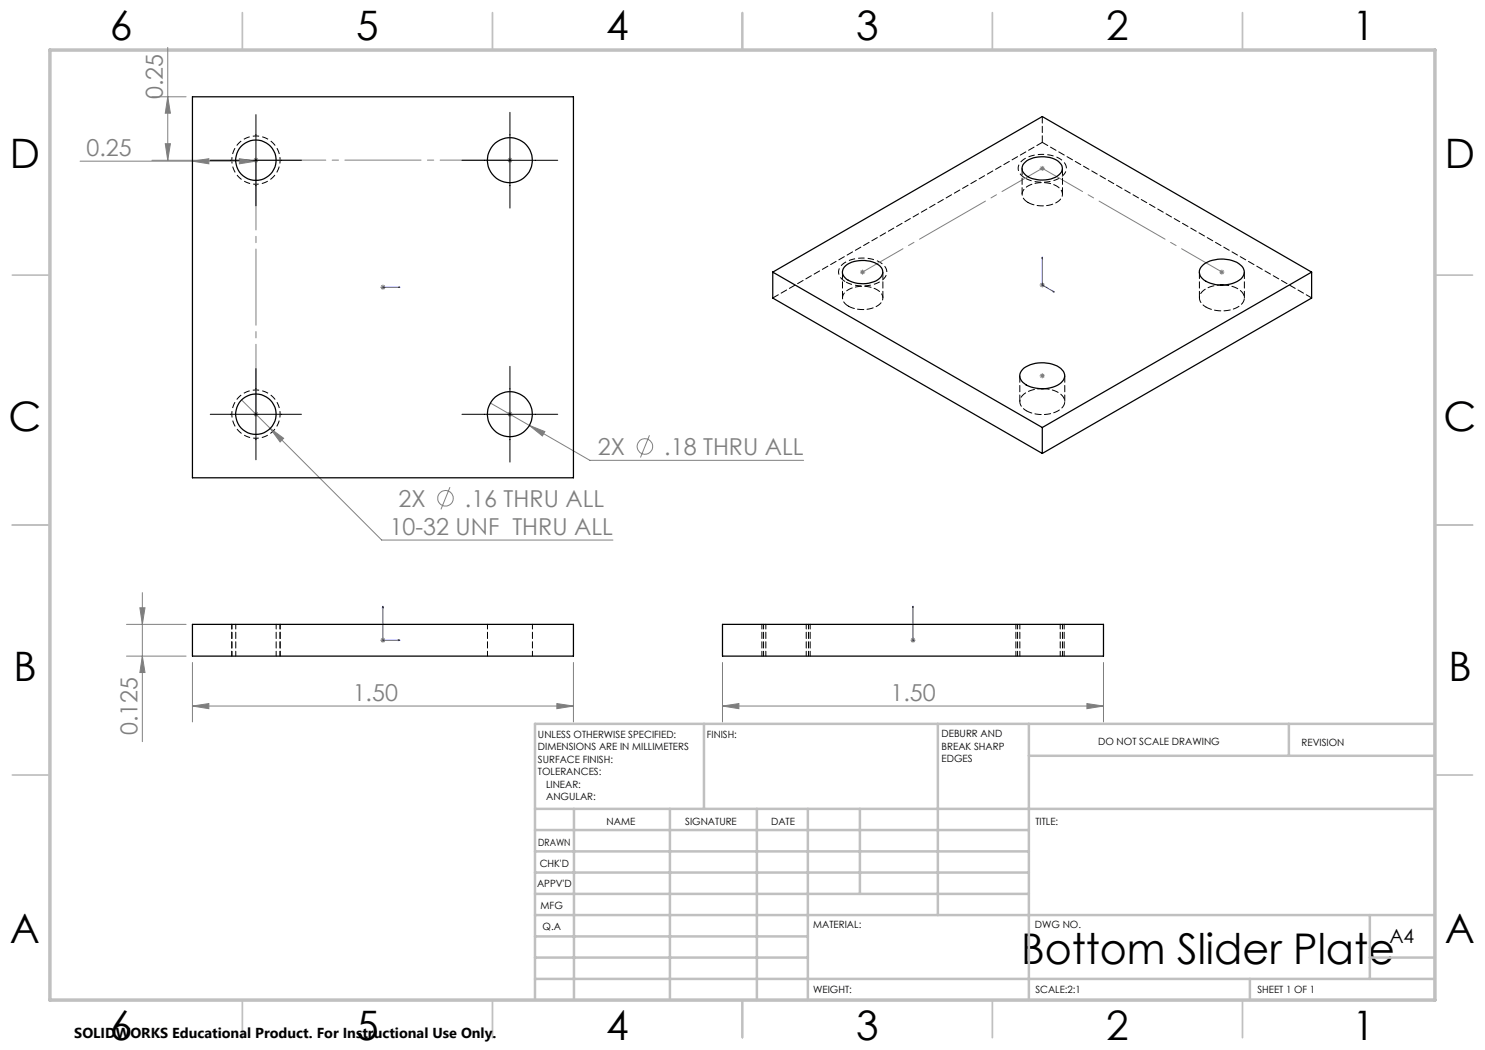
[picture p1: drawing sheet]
<svg xmlns="http://www.w3.org/2000/svg" width="297mm" height="210mm" viewBox="0 0 297 210" stroke-linecap="round" stroke-linejoin="round" font-family="sans-serif">
<g fill="none" stroke="#808080" stroke-width=".2">
<path d="M30.4 19.4h6.8M33.5 19.4l.6 3.2h-1zM33.5 9.5v22.6M16 32.2h35.2M30.4 32.1h19.5M33.1 28.7h1l-.6 3.4zM38.5 32.2l3.3-.5v1.1zM47.9 31.7l3.3 .5-3.3 .6zM50.7 32.1h1M50.8 31.7l.7 .7M51.2 31.5v1.1M51.5 31.7l-.7 .7"/>
<path d="M101.5 32.1h1M101.6 31.7l.7 .7M102 31.5v1.1M102.3 31.7l-.7 .7M207.9 33.7h1.1M208.1 33.3l.7 .7M208.5 33.2v1M208.8 33.3l-.7 .7M76.1 57.5h1M76.2 57.1l.7 .7M76.6 56.9v1.1M76.9 57.1l-.7 .7"/>
<path d="M172 54.4h1M172.2 54.1l.7 .7M172.5 53.9v1M172.9 54.1l-.7 .7M207.9 57h1.1M208.1 56.6l.7 .8M208.5 56.5v1M208.8 56.6l-.7 .8M243.9 54.4h1M244 54.1l.7 .7M244.4 53.9v1M244.7 54.1l-.7 .7"/>
<path d="M207.9 75.2h1.1M208.1 74.8l.7 .7M208.5 74.6v1.1M208.8 74.8l-.7 .7M48.3 80l5.7 5.7M50.7 82.9h1M50.8 82.5l.7 .7M51.2 82.3v1.1M51.5 82.5l-.7 .7M54 85.7l2.7 2-.7 .7zM54 85.7l22.3 22.3h46.3M90 97.4l-1.8 4.5"/>
<path d="M98.1 80.6l7.8 4.5M101.5 82.9h1M101.6 82.5l.7 .7M102 82.3v1.1M102.3 82.5l-.7 .7M105.9 85.1l3.1 1.2-.5 .9zM105.9 85.1l12.1 7h42.7M129.9 87.1l-1.8 4.4M28.5 118.5v29.8M25.3 124.9h11.9M25.3 131.2h11.9M28 121.6h1l-.5 3.3z"/>
<path d="M28.5 131.2l.5 3.3h-1zM38.5 132.5v11.9M76.1 128h1M76.2 127.7l.7 .7M76.6 127.6v.9M76.9 127.7l-.7 .7M114.7 132.5v11.9M144.5 132.5v11.9M182.1 128h1M182.2 127.7l.8 .7M182.6 127.6v.9M183 127.7l-.8 .7"/>
<path d="M220.7 132.5v11.9M38.5 141.2l3.3-.5v1zM38.5 141.2h76.2M111.4 140.7l3.3 .5-3.3 .5zM144.5 141.2l3.3-.5v1zM144.5 141.2h76.2M217.4 140.7l3.3 .5-3.3 .5z"/>
<circle cx="89.1" cy="99.7" r="1.56"/>
<circle cx="129" cy="89.3" r="1.56"/>
</g>
<g fill="none" stroke="#00f" stroke-width=".2">
<path d="M76.5 57.5h.2zM76.6 57.5h.1M76.6 57.5h3.4M80 57.5h-.3h.3M208.5 51.4v5.6l2.4 1.4M208.5 51.4v.3zM210.6 58.2l.3 .2-.3-.1zM76.6 121.2l.1 .4h-.2zM76.6 121.2v6.8h3.4M79.7 127.9l.3 .1-.3 .1zM182.6 127.9v.2zM182.6 121.2v.4v-.4"/>
<path d="M182.6 128h.1M182.6 121.2v6.8"/>
</g>
<path d="M205 35.6a2.07 2.07 0 0 1-1.4-1.9 2.07 2.07 0 0 1 1.4-2 7.1 7.1 0 0 1 7.7 .6 2.02 2.02 0 0 1-.9 3.4 7.6 7.6 0 0 1-6.8-.1M169.1 56.4a2.07 2.07 0 0 1-1.4-2 2.07 2.07 0 0 1 1.4-1.9 7.1 7.1 0 0 1 7.7 .6 2.02 2.02 0 0 1-.9 3.3 7.6 7.6 0 0 1-6.8 0" fill="none" stroke="#000" stroke-width=".2" stroke-dasharray="1.3 .6" stroke-dashoffset="-.1" stroke-linecap="butt"/>
<path d="M51.2 36.9a4.8 4.8 0 0 1-4.2-7.2 4.8 4.8 0 0 1 8.3-.3 4.8 4.8 0 0 1-3.8 7.4l-.3 .1M51.2 87.7a4.8 4.8 0 0 1-4.2-7.2 4.8 4.8 0 0 1 8.3-.3 4.8 4.8 0 0 1-3.8 7.4l-.3 .1" fill="none" stroke="#000" stroke-width=".2" stroke-dasharray="1.3 .6" stroke-dashoffset=".7" stroke-linecap="butt"/>
<g fill="none" stroke="#c0c0c0" stroke-width=".35">
<path d="M48.5 2.5v7.5M98.5 2.5v7.5M148.5 2.5v7.5M198.5 2.5v7.5M248.5 2.5v7.5M2.5 55h7.5M287 55h7.5M2.5 105h7.5M287 105h7.5M2.5 155h7.5M287 155h7.5M48.5 200v7.5"/>
<path d="M98.5 200v7.5M148.5 200v7.5M198.5 200v7.5M248.5 200v7.5"/>
</g>
<g fill="none" stroke="#c0c0c0" stroke-width=".5">
<path d="M140.8 144.8v17M187.6 144.8v38.2M205.8 144.8v55.2M205.8 151.2h81.2M257.8 144.8v6.4M287 144.8h-180v55.2M107 161.8h180M107 178.8h98.8M107 174.5h98.8M107 170.3h98.8M107 166h98.8M114.8 161.8v38.2"/>
<path d="M134 161.8v38.2M151.4 161.8v38.2M161.6 161.8v38.2M172 161.8v17M107 195.8h180M107 191.5h54.6M107 187.3h54.6M107 183h180M250 195.8v4.2M274 191.5h13M274 183v12.8"/>
</g>
<path d="M10 10h277v190h-277z" fill="none" stroke="#c0c0c0" stroke-width=".7"/>
<path d="M208.5 33.7l-36 20.7M208.5 33.7l35.9 20.7" fill="none" stroke="#808080" stroke-width=".2" stroke-dasharray="15.2 1.3 1.3 1.3" stroke-dashoffset="5.9"/>
<path d="M51.2 32v50.8M51.2 32h50.8" fill="none" stroke="#808080" stroke-width=".2" stroke-dasharray="15.2 1.3 1.3 1.3" stroke-dashoffset="1.3"/>
<path d="M46.4 124.9v6.3M56 124.9v6.3M152.4 124.9v6.3M162 124.9v6.3M203.2 124.9v6.3M212.8 124.9v6.3" fill="none" stroke="#000" stroke-width=".2" stroke-dasharray="1.3 .6" stroke-dashoffset=".3"/>
<path d="M42.1 32.1h18.2M51.2 22.9v18.3M92.4 32.1h19.1M102 22.5v19.1M51.2 73.7v18.3M102 73.3v19.1M42.1 82.9h18.2M92.4 82.9h19.1" fill="none" stroke="#000" stroke-width=".2"/>
<g fill="#00f">
<path d="M79.7 127.9l.3 .1-.3 .1zM76.6 121.2l.1 .4h-.2z"/>
<path d="M79.7 57.5h.3zM76.5 57.5h.2zM210.6 58.2l.3 .2-.3-.1zM208.5 51.4v.3z"/>
<path d="M182.6 127.9v.2zM182.6 121.2v.4z"/>
</g>
<g fill="#808080">
<path d="M47.9 31.7l3.3 .5-3.3 .6zM38.5 32.2l3.3-.5v1.1z"/>
<path d="M38.5 141.2l3.3-.5v1zM111.4 140.7l3.3 .5-3.3 .5zM105.9 85.1l2.6 2.1 .5-.9zM54 85.7l2 2.7 .7-.7zM144.5 141.2l3.3-.5v1zM217.4 140.7l3.3 .5-3.3 .5z"/>
<path d="M28 121.6h1l-.5 3.3zM28.5 131.2l.5 3.3h-1zM33.5 19.4l.6 3.2h-1zM33.1 28.7h1l-.6 3.4z"/>
</g>
<g fill="none" stroke="#000" stroke-width=".25">
<path d="M38.5 19.4h76.2v76.2h-76.2zM205.1 32.4a5.8 5.8 0 0 1 6.8 .2 1.58 1.58 0 0 1-.4 2.6 5.8 5.8 0 0 1-6.6-.4 1.5 1.5 0 0 1 .2-2.4zM154.6 54.4v5.2l53.9 31.1M154.6 54.4l53.9 31.1M154.6 54.4l53.9-31.1 53.8 31.1M169.2 53.1a5.7 5.7 0 0 1 7.1 .4 1.79 1.79 0 0 1-1.1 2.7 6.1 6.1 0 0 1-6.2-.6 1.54 1.54 0 0 1 .2-2.5zM240.4 53.2a6.3 6.3 0 0 1 8 .1 1.9 1.9 0 0 1-1 3 6.3 6.3 0 0 1-7.2-.9l-.2-.3a1.61 1.61 0 0 1 .4-1.9zM244.2 57h.4M262.3 54.4l-53.8 31.1M262.3 54.4v5.2l-53.8 31.1M204.5 73.9a6.5 6.5 0 0 1 7.7-.2 1.8 1.8 0 0 1-.3 3.1 6.6 6.6 0 0 1-7.3-.3 1.68 1.68 0 0 1-.1-2.6zM208.2 77.7h.5"/>
<path d="M208.5 85.5v5.2M38.5 124.9h76.2v6.3h-76.2zM144.5 124.9h76.2v6.3h-76.2z"/>
<circle cx="51.2" cy="32" r="4"/>
<circle cx="102" cy="32" r="4.5"/>
<circle cx="51.2" cy="82.8" r="4"/>
<circle cx="102" cy="82.8" r="4.5"/>
</g>
<path d="M47.2 124.9v6.3M55.2 131.2v-6.3M97.5 124.9v6.3M106.5 131.2v-6.3M152.7 124.9v6.3M153.2 124.9v6.3M161.2 131.2v-6.3M161.7 131.2v-6.3M203.5 124.9v6.3M204 124.9v6.3M212 131.2v-6.3M212.5 131.2v-6.3" fill="none" stroke="#000" stroke-width=".2" stroke-dasharray="1.3 .6" stroke-dashoffset=".3"/>
<path d="M241.2 61.4a6.5 6.5 0 0 0 7.3-.7 1.94 1.94 0 0 0-1.2-3.1l-1.4-.5-1.3-.1M205.3 82.2a6.5 6.5 0 0 0 7.2-.8 1.94 1.94 0 0 0-1.1-3l-1.5-.5-1.2-.2" fill="none" stroke="#000" stroke-width=".2" stroke-dasharray="1.3 .6" stroke-dashoffset=".1"/>
<path d="M244.2 57a4.8 4.8 0 0 0-4.2 2 1.97 1.97 0 0 0 1.2 2.4M208.2 77.7a4.8 4.8 0 0 0-4.1 2 1.97 1.97 0 0 0 1.2 2.5" fill="none" stroke="#000" stroke-width=".2" stroke-dasharray="1.3 .6" stroke-dashoffset=".5"/>
<path d="M208.5 28.5l-53.9 31.1M205.6 40.5a5.8 5.8 0 0 0 6.5-.7 1.67 1.67 0 0 0-.8-2.6 5.8 5.8 0 0 0-6.5 .6 1.67 1.67 0 0 0 .8 2.7M262.3 59.6l-53.8-31.1M169.7 61.2a5.8 5.8 0 0 0 6.5-.6 1.67 1.67 0 0 0-.8-2.7 5.8 5.8 0 0 0-6.5 .7 1.67 1.67 0 0 0 .8 2.6" fill="none" stroke="#000" stroke-width=".2" stroke-dasharray="1.3 .6"/>
<path d="M204.4 33.7v5.1M208.5 23.3v5.2M212.5 38.8v-5.1M168.5 54.4v5.2M176.6 59.6v-5.2M239.9 54.4v5.2M248.9 59.6v-5.2M204 75.1v5.2M213 80.3v-5.2" fill="none" stroke="#000" stroke-width=".2" stroke-dasharray="1.3 .6" stroke-dashoffset="-.1"/>
<text font-size="8.5" x="204.2" y="192.7">Bottom Slider Plate</text>
<g font-size="8.1">
<text x="22" y="8">6</text>
<text x="71.2" y="8">5</text>
<text x="121.2" y="8">4</text>
<text x="171.3" y="8">3</text>
<text x="221.3" y="8">2</text>
<text x="270.5" y="8">1</text>
<text x="2" y="33.6">D</text>
<text x="289" y="33.6">D</text>
<text x="1.7" y="86.1">C</text>
<text x="288.7" y="86.1">C</text>
<text x="2.7" y="136.1">B</text>
<text x="289.7" y="136.1">B</text>
<text x="2" y="188.6">A</text>
<text x="289" y="188.6">A</text>
<text x="22" y="208">6</text>
<text x="71.2" y="208">5</text>
<text x="121.2" y="208">4</text>
<text x="171.3" y="208">3</text>
<text x="221.3" y="208">2</text>
<text x="270.5" y="208">1</text>
</g>
<g font-size="4.7" fill="#808080">
<text x="32.6" y="19.8" transform="rotate(-90 32.6 19.8)">0.25</text>
<text x="17.3" y="31.2">0.25</text>
<text x="119.6" y="91">2X</text>
<text x="132.9" y="91">.18 THRU ALL</text>
<text x="79.7" y="101.4">2X</text>
<text x="93" y="101.4">.16 THRU ALL</text>
<text x="77.9" y="107">10-32 UNF THRU ALL</text>
<text x="70.5" y="140.2">1.50</text>
<text x="178.1" y="140.2">1.50</text>
<text x="27.5" y="147" transform="rotate(-90 27.5 147)">0.125</text>
</g>
<text font-size="3.9" x="277.9" y="188.5">A4</text>
<text font-size="2.9" x="14.9" y="207.6">SOLIDWORKS Educational Product. For Instructional Use Only.</text>
<g font-size="2">
<text x="107.6" y="147.6">UNLESS OTHERWISE SPECIFIED:</text>
<text x="141.4" y="147.6">FINISH:</text>
<text x="188.3" y="147.5">DEBURR AND</text>
<text x="188.3" y="150">BREAK SHARP</text>
<text x="219.6" y="149">DO NOT SCALE DRAWING</text>
<text x="260.3" y="149.2">REVISION</text>
<text x="107.6" y="150.1">DIMENSIONS ARE IN MILLIMETERS</text>
<text x="107.6" y="152.6">SURFACE FINISH:</text>
<text x="107.6" y="155.1">TOLERANCES:</text>
<text x="188.3" y="152.5">EDGES</text>
<text x="109.2" y="157.6">LINEAR:</text>
<text x="109.2" y="160.1">ANGULAR:</text>
<text x="121.3" y="165">NAME</text>
<text x="137" y="164.9">SIGNATURE</text>
<text x="154.2" y="164.9">DATE</text>
<text x="207.1" y="164.9">TITLE:</text>
<text x="107.6" y="169.1">DRAWN</text>
<text x="107.9" y="173.3">CHK'D</text>
<text x="107.4" y="177.4">APPV'D</text>
<text x="108.1" y="181.8">MFG</text>
<text x="108.5" y="186">Q.A</text>
<text x="162.6" y="185.5">MATERIAL:</text>
<text x="207" y="185.5">DWG NO.</text>
<text x="162.6" y="198.5">WEIGHT:</text>
<text x="207.1" y="198.6">SCALE:2:1</text>
<text x="251.5" y="198.6">SHEET 1 OF 1</text>
</g>
</svg>
